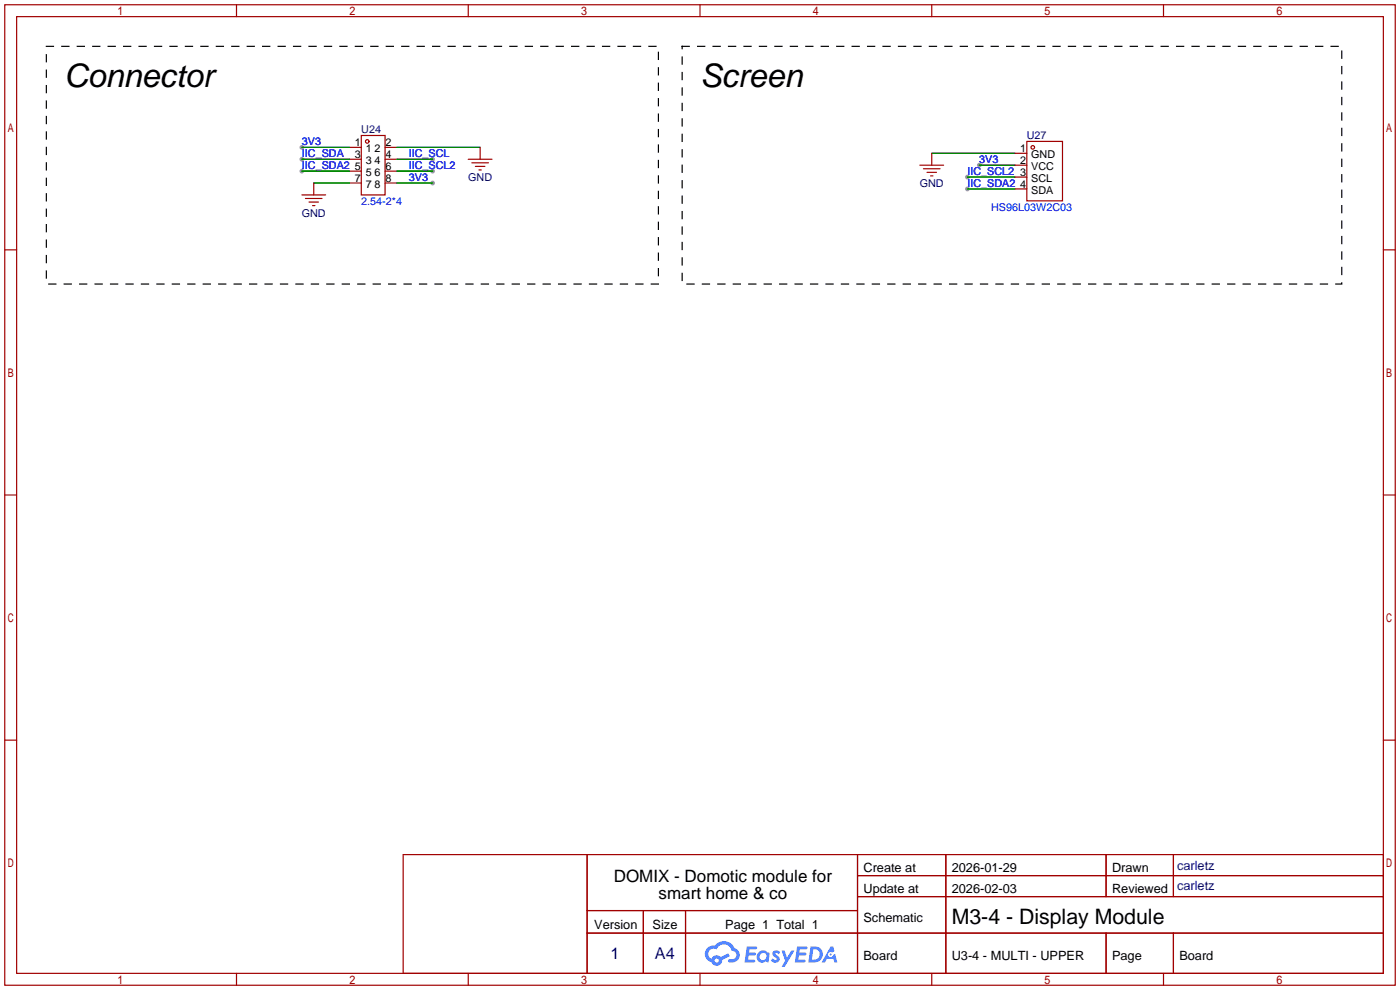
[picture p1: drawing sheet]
<svg xmlns="http://www.w3.org/2000/svg" width="299mm" height="212mm" viewBox="0 0 299 212" stroke-linecap="round" stroke-linejoin="round" font-family="sans-serif">
<g fill="#999">
<circle cx="206.8" cy="37.8" r=".51"/>
<circle cx="209.3" cy="35.3" r=".51"/>
<circle cx="206.8" cy="40.4" r=".51"/>
<circle cx="64.5" cy="34" r=".51"/>
<circle cx="64.5" cy="31.5" r=".51"/>
<circle cx="92.5" cy="34" r=".51"/>
<circle cx="92.5" cy="39.1" r=".51"/>
<circle cx="64.5" cy="36.6" r=".51"/>
<circle cx="92.5" cy="36.6" r=".51"/>
</g>
<g fill="none" stroke="#a10000" stroke-width=".25">
<path d="M1 1h297.2v209.6h-297.2zM3.6 3.6h292.1v204.4h-292.1zM50.5 1v2.6M100.1 1v2.6M149.6 1v2.6M199.1 1v2.6M248.7 1v2.6M1 53.4h2.6M295.7 53.4h2.5M1 105.8h2.6M295.7 105.8h2.5M1 158.2h2.6"/>
<path d="M295.7 158.2h2.5M50.5 208v2.6M100.1 208v2.6M149.6 208v2.6M199.1 208v2.6M248.7 208v2.6"/>
</g>
<g fill="#5487ff">
<path d="M165.3 203.3a.99 .99 0 0 1 1.4 .2l-.3 .5a.39 .39 0 0 0-.3-.3 .39 .39 0 0 0-.4 .1l.1 .1a1.02 1.02 0 0 1 .6 1.6 1.17 1.17 0 0 1-1.7-.2l.4-.5 .6 .4 .3-.1v-.3a1.01 1.01 0 0 1-.7-1.5z"/>
<path d="M167.1 203.2h.6l.5 1.5 .9-1.5h.7l-2.1 3.4h-.7l.8-1.3z"/>
<path d="M159.6 202.3h1.9l.3 .1-.1 .4-1.5 .1-.1 .7h1.2l.3 .3-.3 .3h-1.3l-.1 .9h1.4l.1 .3-.1 .2-2.2 .1z"/>
<path d="M170.4 202.3h1.9l.2 .1-.1 .4-1.5 .1-.1 .7h1.3l.3 .3-.4 .3h-1.2l-.2 .9h1.4l.2 .3-.2 .2-2.1 .1z"/>
<path d="M177.5 202.3h.6l.2 1-.5 .3a.57 .57 0 0 0-.8 .2 .57 .57 0 0 0 .4 .8 .57 .57 0 0 0 .7-.5l.4-.2 .5 1.8h-.7l-.2-.7h-1.4l-.4 .7h-.7z"/>
<path d="M173.2 202.3l-.4 3.4h1.1a1.73 1.73 0 0 0 1.9-1.7 1.73 1.73 0 0 0-2-1.7zM173.8 202.9a1.14 1.14 0 0 1 1.4 1.1 1.14 1.14 0 0 1-1.5 1.1h-.2z"/>
<path d="M162 203.6a1.26 1.26 0 0 0 0 1.8 1.26 1.26 0 0 0 1.7 .1l.5 .2 .3-1.9-.1-.2h-.4a1.21 1.21 0 0 0-2 0zM162.6 203.9a.76 .76 0 0 1 1 0 .76 .76 0 0 1 .1 1.1 .76 .76 0 0 1-1 .1l-.4-.6z"/>
<path d="M151.2 202.6a1.81 1.81 0 0 0 .9 3 1.18 1.18 0 0 0 1.3 .8 1.18 1.18 0 0 0 .9-1.2l1.7-.9-.4-.6-1.5 .8a1.2 1.2 0 0 0-2 .4 1.14 1.14 0 0 1-.6-1.6 1.14 1.14 0 0 1 1.7-.4 1.73 1.73 0 0 1 1.7-1.1 1.73 1.73 0 0 1 1.6 1.4 .94 .94 0 0 1 .8 1.2 .94 .94 0 0 1-1.3 .6 .36 .36 0 0 0-.4 .3 .36 .36 0 0 0 .3 .4 1.63 1.63 0 0 0 2.1-1 1.63 1.63 0 0 0-1-2.1 2.43 2.43 0 0 0-4.2-.5l-1 .1zM152.7 205.3a.45 .45 0 0 1 .9 0 .45 .45 0 0 1-.9 0z"/>
<circle cx="177.5" cy="204" r=".22"/>
</g>
<g fill="none" stroke="#a10000" stroke-width=".25">
<path d="M67.1 39.1v2.6M74.7 31.5h2.5M74.7 39.1h2.5M74.7 34h2.5M74.7 36.6h2.5M77.2 29h5.1v12.7h-5.1zM82.3 31.5h2.5M82.3 39.1h2.5M82.3 34h2.5M82.3 36.6h2.5M100.1 34h5.1M100.8 34.8h3.6"/>
<path d="M101.6 35.6h2M102.4 36.3h.5M102.6 31.5v2.5M196.6 35.3h5.1M197.4 36.1h3.5M198.1 36.8h2.1M198.9 37.6h.5M199.1 32.8v2.5M216.9 32.8h2.6M216.9 35.3h2.6M216.9 37.8h2.6M219.5 30.2h7.6v12.7h-7.6z"/>
<path d="M64.5 41.7h5.1M65.3 42.4h3.5M66 43.2h2.1M66.8 43.9h.5M216.9 40.4h2.6M86.2 182.6h209.5v25.4h-209.5zM125.5 182.6v25.4M125.5 194.6h57.8M125.5 199.4h170.2M137.5 194.6v13.4M146.5 194.6v13.4M183.3 182.6v25.4"/>
<path d="M183.3 187.1h112.4M183.3 191.6h112.4M202.1 182.6v25.4M236.4 182.6v9M236.4 199.4v8.6M250.8 182.6v9M250.8 199.4v8.6"/>
<circle cx="78.5" cy="30.2" r=".38"/>
<circle cx="220.7" cy="31.5" r=".38"/>
</g>
<path d="M64.5 34h10.2M64.5 31.5h10.2M64.5 36.6h10.2M67.1 39.1h7.6M84.8 34h7.7M84.8 31.5h17.8M84.8 39.1h7.7M84.8 36.6h7.7M199.1 32.8h17.8M206.8 37.8h10.1M209.3 35.3h7.6M206.8 40.4h10.1" fill="none" stroke="#008700" stroke-width=".25"/>
<path d="M9.9 9.9h130.8v50.8h-130.8zM145.8 9.9h141v50.8h-141z" fill="none" stroke="#000" stroke-width=".25" stroke-dasharray="1.5 1.8"/>
<g font-size="6.9">
<text x="13.7" y="18.7">Connector</text>
<text x="149.6" y="18.7">Screen</text>
</g>
<text font-size="4.5" x="203.4" y="197.5">M3-4 - Display Module</text>
<g font-size="3.6">
<text x="131.2" y="188.5">DOMIX - Domotic module for</text>
<text x="140.8" y="192.2">smart home &amp; co</text>
</g>
<g font-size="3.5" fill="#000080">
<text x="130.5" y="204.9">1</text>
<text x="140" y="204.9">A4</text>
</g>
<g font-size="2.7" fill="#000080">
<text x="251.6" y="185.9">carletz</text>
<text x="251.6" y="190.2">carletz</text>
</g>
<g font-size="2.7">
<text x="184.5" y="186.3">Create at</text>
<text x="184.5" y="190.8">Update at</text>
<text x="203.4" y="186.3">2026-01-29</text>
<text x="203.4" y="190.8">2026-02-03</text>
<text x="237.7" y="186.3">Drawn</text>
<text x="237.7" y="190.8">Reviewed</text>
<text x="184.5" y="197">Schematic</text>
<text x="127" y="198.5">Version</text>
<text x="139.5" y="198.5">Size</text>
<text x="155" y="198.5">Page 1 Total 1</text>
<text x="184.5" y="205.2">Board</text>
<text x="203.4" y="205.2">U3-4 - MULTI - UPPER</text>
<text x="237.7" y="205.2">Page</text>
<text x="252.1" y="205.2">Board</text>
</g>
<g font-size="2.3" fill="#000080">
<text x="77.2" y="28.5">U24</text>
<text x="219.5" y="29.8">U27</text>
<text x="100.1" y="38.7">GND</text>
<text x="196.6" y="39.9">GND</text>
<text x="64.5" y="46.3">GND</text>
</g>
<g font-size="2.3" fill="#00f">
<text x="64.5" y="33.6">IIC_SDA</text>
<text x="64.5" y="31">3V3</text>
<text x="87.4" y="33.6">IIC_SCL</text>
<text x="209.3" y="34.8">3V3</text>
<text x="64.5" y="36.1">IIC_SDA2</text>
<text x="87.4" y="38.7">3V3</text>
<text x="87.4" y="36.1">IIC_SCL2</text>
<text x="206.8" y="37.4">IIC_SCL2</text>
<text x="206.8" y="39.9">IIC_SDA2</text>
<text x="77.2" y="43.7">2.54-2*4</text>
<text x="211.8" y="45">HS96L03W2C03</text>
</g>
<g font-size="2.3">
<text x="75.8" y="31.3">1</text>
<text x="75.8" y="33.8">3</text>
<text x="78.2" y="32.5">1</text>
<text x="78.2" y="35.1">3</text>
<text x="80.1" y="35.1">4</text>
<text x="80.1" y="32.5">2</text>
<text x="82.4" y="33.8">4</text>
<text x="82.4" y="31.3">2</text>
<text x="218" y="32.5">1</text>
<text x="218" y="35.1">2</text>
<text x="220.4" y="33.8">GND</text>
<text x="75.8" y="36.3">5</text>
<text x="75.8" y="38.9">7</text>
<text x="78.2" y="37.6">5</text>
<text x="78.2" y="40.2">7</text>
<text x="80.1" y="40.2">8</text>
<text x="80.1" y="37.6">6</text>
<text x="82.4" y="38.9">8</text>
<text x="82.4" y="36.3">6</text>
<text x="218" y="37.6">3</text>
<text x="218" y="40.2">4</text>
<text x="220.4" y="36.3">VCC</text>
<text x="220.4" y="38.9">SCL</text>
<text x="220.4" y="41.4">SDA</text>
</g>
</svg>
